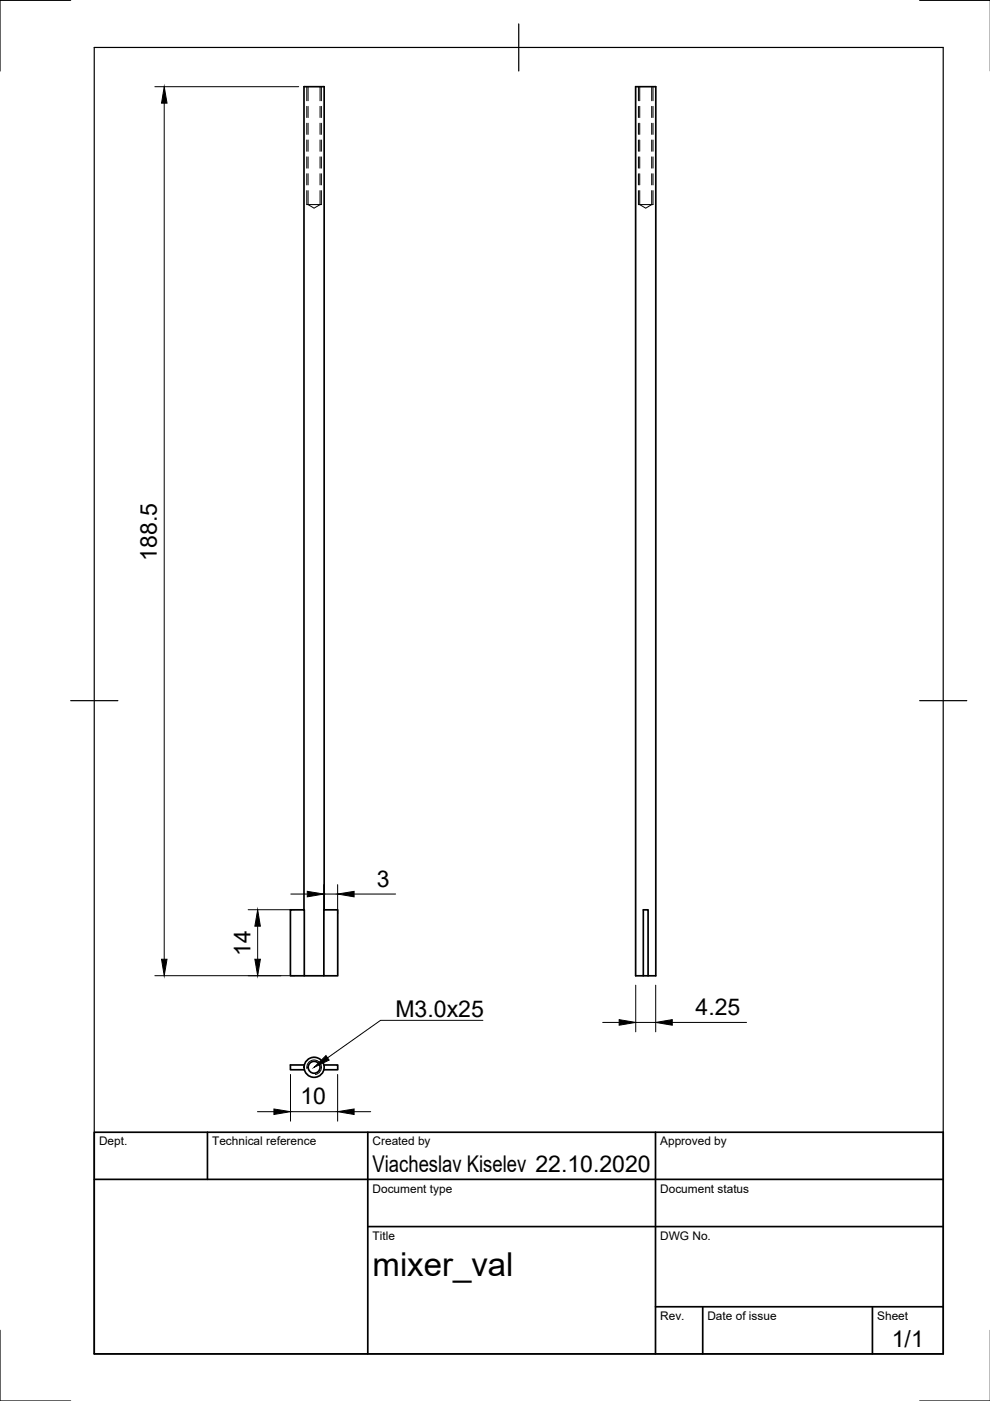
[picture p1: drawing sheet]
<svg xmlns="http://www.w3.org/2000/svg" width="210mm" height="297mm" viewBox="0 0 210 297" stroke-linecap="round" stroke-linejoin="round" font-family="sans-serif">
<!-- layer: Visible -->
<g fill="none" stroke="#000" stroke-width=".36">
<path d="M61.6 192.9h2.9v14h-2.9zM64.5 192.9v-174.5h4.2v174.5M68.7 192.9h2.9v14h-2.9zM64.5 206.9h4.2M136.4 206.9v-14h1v14h-2.6v-188.5h4.2v188.5h-1.6M64.5 225.8h-2.9v1h2.9M68.7 225.8h2.9v1h-2.9"/>
<circle cx="66.6" cy="226.3" r="1.26"/>
<circle cx="66.6" cy="226.3" r="2.13"/>
</g>
<!-- layer: Hidden -->
<g fill="none" stroke="#000" stroke-width=".21">
<path d="M65.3 18.4v3M67.9 18.4v3M135.6 18.4v3M138.2 18.4v3M65.3 22.5v2.4M65.3 26.1v2.4M65.3 29.7v2.4M65.3 33.3v2.4M65.3 36.8v2.4M67.9 22.5v2.4M67.9 26.1v2.4M67.9 29.7v2.4"/>
<path d="M67.9 33.3v2.4M67.9 36.8v2.4M135.6 22.5v2.4M135.6 26.1v2.4M135.6 29.7v2.4M135.6 33.3v2.4M135.6 36.8v2.4M138.2 22.5v2.4M138.2 26.1v2.4M138.2 29.7v2.4M138.2 33.3v2.4M138.2 36.8v2.4"/>
<path d="M65 43.4h3.1M65.3 40.4v3l1.3 .7 1.3-.7v-3M135.4 43.4h3.1M135.6 40.4v3l1.3 .7 1.3-.7v-3"/>
</g>
<!-- layer: Hidden Narrow -->
<g fill="none" stroke="#000" stroke-width=".21">
<path d="M65 18.4v3M68.1 18.4v3M135.4 18.4v3M138.5 18.4v3M65 22.5v2.4M65 26.1v2.4M65 29.7v2.4M65 33.3v2.4M65 36.8v2.4M68.1 22.5v2.4M68.1 26.1v2.4M68.1 29.7v2.4"/>
<path d="M68.1 33.3v2.4M68.1 36.8v2.4M135.4 22.5v2.4M135.4 26.1v2.4M135.4 29.7v2.4M135.4 33.3v2.4M135.4 36.8v2.4M138.5 22.5v2.4M138.5 26.1v2.4M138.5 29.7v2.4M138.5 33.3v2.4M138.5 36.8v2.4"/>
<path d="M65 40.4v3M68.1 40.4v3M135.4 40.4v3M138.5 40.4v3"/>
</g>
<!-- layer: Visible Narrow -->
<path d="M65.1 226.6a1.56 1.56 0 0 1 1.2-1.8 1.56 1.56 0 0 1 1.8 1.2 1.56 1.56 0 0 1-1.2 1.8" fill="none" stroke="#000" stroke-width=".21"/>
<!-- layer: Border -->
<path d="M15 .1h-15v15M20 10.1h180v276.9h-180zM110 5.1v10M195 .1h15M15 148.6h10M195 148.6h10M0 282.1v14.9h15M195 297h15" fill="none" stroke="#000" stroke-width=".25"/>
<!-- layer: TitleBlock -->
<path d="M20 240.1h180v46.9h-180zM20 250h180M44 240.1v9.9M78 240.1v46.9M139 240.1v46.9M78 260.1h122M139 277.1h61M149 277.1v9.9M185 277.1v9.9" fill="none" stroke="#000" stroke-width=".36"/>
<!-- layer: Dimensions -->
<g fill="none" stroke="#000" stroke-width=".21">
<path d="M32.8 18.4h30.5M34.8 21.9v181.5M52.6 192.9h9.9M54.6 196.4v7M61.7 189.6h3.5M68.6 187.6v7.5M68.6 189.6h3M71.6 187.6v6.2M75.1 189.6h8.8M32.8 206.9h29.7M127.8 216.8h3.5M134.8 208.9v9.9"/>
<path d="M134.8 216.8h4.2M139 208.9v9.9M142.5 216.8h15.8M54.6 235.7h3.5M61.6 227.8v9.9M61.6 235.7h10M71.6 227.8v9.9M75.1 235.7h3.5"/>
</g>
<path d="M34.8 18.4l.6 3.5h-1.2zM54.6 192.9l.6 3.5h-1.2zM65.2 189l3.4 .6-3.4 .5zM71.6 189.6l3.5-.6v1.1zM34.2 203.4h1.2l-.6 3.5zM54 203.4h1.2l-.6 3.5zM131.3 216.2l3.5 .6-3.5 .6zM139 216.8l3.5-.6v1.2zM58.1 235.1l3.5 .6-3.5 .6zM71.6 235.7l3.5-.6v1.2z" fill="#000" stroke="#000" stroke-width=".21"/>
<!-- layer: Annotations -->
<path d="M66.6 226.3l2.5-2.5 .7 1z" fill="#000" stroke="#000" stroke-width=".21"/>
<path d="M102.4 216.3h-21.7l-11.3 8" fill="none" stroke="#000" stroke-width=".21"/>
<text font-size="7" x="79" y="270.6">mixer_val</text>
<g font-size="4.9">
<text x="33.3" y="118.9" transform="rotate(-90 33.3 118.9)">188.5</text>
<text x="79.9" y="188">3</text>
<text x="53.1" y="202.7" transform="rotate(-90 53.1 202.7)">14</text>
<text x="83.8" y="215.6">M3.0x25</text>
<text x="147.5" y="215.2">4.25</text>
<text x="63.7" y="234.2">10</text>
<text x="79" y="248.5">Viacheslav Kiselev 22.10.2020</text>
<text x="189.1" y="285.7">1/1</text>
</g>
<g font-size="2.5">
<text x="21" y="242.9">Dept.</text>
<text x="45" y="242.9">Technical reference</text>
<text x="79" y="242.9">Created by</text>
<text x="140" y="242.9">Approved by</text>
<text x="79" y="252.8">Document type</text>
<text x="140" y="252.8">Document status</text>
<text x="79" y="262.9">Title</text>
<text x="140" y="262.9">DWG No.</text>
<text x="140" y="279.9">Rev.</text>
<text x="150" y="279.9">Date of issue</text>
<text x="186" y="279.9">Sheet</text>
</g>
</svg>
